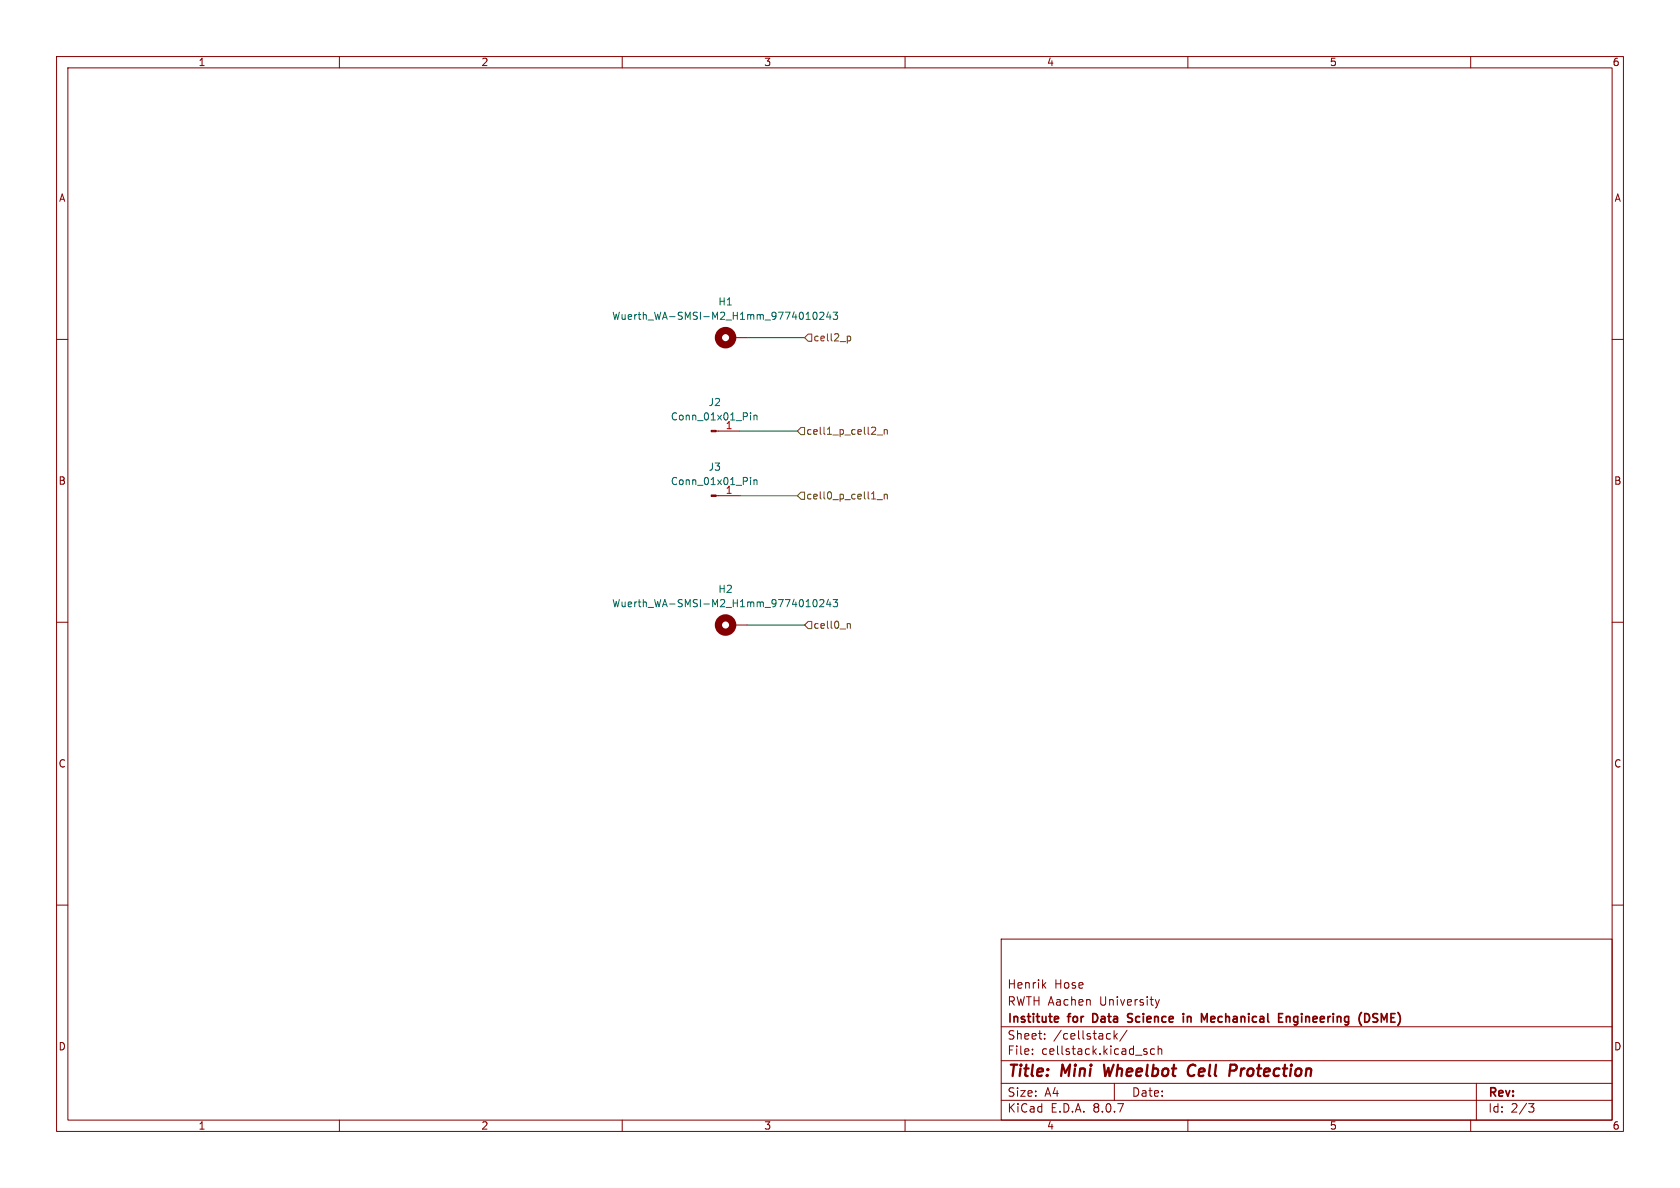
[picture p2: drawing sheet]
<svg xmlns="http://www.w3.org/2000/svg" width="297mm" height="210mm" viewBox="0 0 297 210" stroke-linecap="round" stroke-linejoin="round" font-family="sans-serif">
<g fill="none" stroke="#840000" stroke-width=".18">
<path d="M10 10h277v190h-277zM12 12h273v186h-273zM60 10v2M110 10v2M160 10v2M210 10v2M260 10v2M129.5 59.7h2.6M10 60h2M126.6 76.2h4.2M285 60h2M126.6 87.6h4.2"/>
<path d="M10 110h2M129.5 110.5h2.6M285 110h2M10 160h2M177 166h108v32h-108zM184.5 174.1l.4 .6M184.9 173.7l-.6 .6M204.2 176.7l.4 1M204.6 177.7l-.1 .4-.3 .1M205 176.7l-.4 1M285 160h2M60 198v2"/>
<path d="M110 198v2M160 198v2M177 194.5h108M177 191.5h108M177 187.5h108M177 181.5h108M182.5 186.3v.1M182.5 185.5v.1M184.7 183.6v.1M184.7 182.8v.1M195.9 182.7l.4 .1M196.3 183.6l-.4 .1"/>
<path d="M197 182.2v1.5M197 191.5v3M197.1 183.1l.4 .6M197.5 182.7l-.5 .6M199.2 182.1l-1.2 2M202.4 185.9l.3 .1 .1 .2-.2 .2h-.3M202.4 185.4l.3 .1M204.1 185.5l-.4-.1-.3 .3v.4l.1 .2h.6M204.7 185.5l.3-.1 .3 .1 .1 .9M204.7 184.9v1.5M210 198v2M260 198v2"/>
<path d="M261 191.5v6.5M270.2 195.1h1l-.5 .6 .4 .1 .1 .5-.3 .3h-.4"/>
</g>
<path d="M195.2 188.2l.2 2 .6-1.4M211 188.2a1.13 1.13 0 0 0-1 .7 1.13 1.13 0 0 0 .3 1.2l.2 .1 .5-.1M217.6 188.2l.9 .1a.58 .58 0 0 1-.3 1h-.8" fill="none" stroke="#840000" stroke-width=".4"/>
<g fill="none" stroke="#840000" stroke-width=".3">
<path d="M186.6 179.7l.5 .1v.2l-.7 .2M193.6 179.2h-.4v1.5h.4M200.2 179.3l-.6-.1-.3 .3 .2 .3 .6 .2M209.2 179.2v.1M209.9 179.7v1M210.5 179.8l-.4-.1-.2 .1M214.6 179.7h-.3l-.2 .2v.7l.5 .1M226.1 179.2h.7M227.4 179.8l.2-.1 .4 .1 .1 .9M227.4 179.7v1M241.6 179.2a.81 .81 0 0 1 .5 .7 .81 .81 0 0 1-.5 .8M243.3 179.2h-.3l-.3 .3 .1 .3 .5 .2"/>
<path d="M187.1 180.6l-.5 .1M199.3 180.6h.8M214.8 180l-.7 .2M226.1 180.7h.7M242.7 180.6l.6 .1"/>
</g>
<g fill="#840000" stroke="#840000" stroke-width=".18">
<path d="M125.7 76.1h.9v.2h-.9z"/>
<path d="M125.7 87.5h.9v.3h-.9z"/>
</g>
<g fill="none" stroke="#006464" stroke-width=".18">
<path d="M142.5 56.5h.7M143.8 55.3l.2-.1a.68 .68 0 0 1 .5 .6 .68 .68 0 0 1-.5 .7l-.2-.2-.1-.3zM144.9 55.3l.5-.1 .3 .4-.8 .9h.8M146.4 55.1l-.3 .9h.8M146.7 55.6v.9M147.3 55.2h.8l-.4 .5 .3 .1v.5l-.2 .2-.5-.2M132.7 73v.1M132.7 73.4v.8M133.3 73.4v.8M133.3 73.5l.2-.1 .3 .1v.7M132.7 84.4v.1M132.7 84.8v.9"/>
<path d="M133.3 84.8v.9M133.3 84.9l.2-.1 .3 .1v.8M142.5 107.3h.7M143.8 106.1l.2-.1a.68 .68 0 0 1 .5 .6 .68 .68 0 0 1-.5 .7l-.2-.2-.1-.3zM144.9 106.1l.5-.1 .3 .4-.8 .9h.8M146.4 105.9l-.3 .9h.8M146.7 106.4v.9M147.3 106h.8l-.4 .5 .3 .1v.5l-.2 .2-.5-.2"/>
</g>
<g fill="none" stroke="#840000" stroke-width="1.3">
<circle cx="128.3" cy="59.7" r="1.27"/>
<circle cx="128.3" cy="110.5" r="1.27"/>
</g>
<path d="M142.9 59.1h.6v1.2h-.6l-.7-.6zM149.8 59.5l.4-.1 .2 .3-.1 .5h-.5M141.6 75.6h.6v1.2h-.6l-.6-.6zM155 76.9h1M156.3 75.9v.9M156.3 76.1l.2-.2 .3 .1 .1 .8M141.6 87h.6v1.3h-.6l-.6-.7zM155 88.3h1M156.3 87.4v.8M156.3 87.5l.2-.1h.3l.1 .8M142.9 109.9h.6v1.2h-.6l-.7-.6zM149.8 110.3l.2-.1 .3 .1v.8" fill="none" stroke="#725600" stroke-width=".18"/>
<path d="M132.1 59.7h10.1M130.8 76.2h10.2M130.8 87.6h10.2M132.1 110.5h10.1" fill="none" stroke="#009600" stroke-width=".18"/>
<g font-size="2.8" fill="#840000">
<text x="178" y="190.9">Title:</text>
<text x="187.7" y="190.9">Mini</text>
<text x="196" y="190.9">Wheelbot</text>
<text x="211.6" y="190.9">Cell</text>
<text x="219.8" y="190.9">Protection</text>
</g>
<g font-size="2.1" fill="#840000">
<text x="178" y="178">RWTH Aachen</text>
<text x="178" y="175">Henrik</text>
<text x="186.4" y="175">Hose</text>
<text x="194.5" y="178">University</text>
<text x="178" y="184">Sheet:</text>
<text x="178" y="181.2">Institute</text>
<text x="186.2" y="184">/cellstack/</text>
<text x="189" y="181.2">for</text>
<text x="193.8" y="181.2">Data</text>
<text x="200.7" y="181.2">Science</text>
<text x="211" y="181.2">in</text>
<text x="214.9" y="181.2">Mechanical</text>
<text x="229.1" y="181.2">Engineering</text>
<text x="243.9" y="181.2">(DSME)</text>
<text x="178" y="186.7">File:</text>
<text x="184.1" y="186.7">cellstack.kicad_sch</text>
<text x="178" y="196.9">KiCad</text>
<text x="178" y="194.1">Size:</text>
<text x="184.7" y="194.1">A4</text>
<text x="185.7" y="196.9">E.D.A.</text>
<text x="193.3" y="196.9">8.0.7</text>
<text x="200" y="194.1">Date:</text>
<text x="263" y="194.3">Rev:</text>
<text x="263" y="196.9">Id:</text>
<text x="267.1" y="196.9">2/3</text>
</g>
<g font-size="1.8" fill="#840000">
<text x="35" y="11.9">1</text>
<text x="85" y="11.9">2</text>
<text x="135" y="11.9">3</text>
<text x="185" y="11.9">4</text>
<text x="235" y="11.9">5</text>
<text x="285" y="11.9">6</text>
<text x="10.3" y="35.9">A</text>
<text x="285.3" y="35.9">A</text>
<text x="10.3" y="85.9">B</text>
<text x="285.3" y="85.9">B</text>
<text x="10.3" y="135.9">C</text>
<text x="285.3" y="135.9">C</text>
<text x="10.3" y="185.9">D</text>
<text x="285.3" y="185.9">D</text>
<text x="35" y="199.9">1</text>
<text x="85" y="199.9">2</text>
<text x="135" y="199.9">3</text>
<text x="185" y="199.9">4</text>
<text x="235" y="199.9">5</text>
<text x="285" y="199.9">6</text>
</g>
<g font-size="1.8" fill="#006464">
<text x="108.1" y="56.7">Wuerth_WA-SMSI-M2_H1mm_9774010243</text>
<text x="126.9" y="54.2">H1</text>
<text x="125.2" y="72">J2</text>
<text x="118.5" y="74.5">Conn_01x01_Pin</text>
<text x="128.2" y="75.9">1</text>
<text x="125.2" y="83.4">J3</text>
<text x="118.5" y="86">Conn_01x01_Pin</text>
<text x="128.2" y="87.4">1</text>
<text x="108.1" y="107.5">Wuerth_WA-SMSI-M2_H1mm_9774010243</text>
<text x="126.9" y="105">H2</text>
</g>
<g font-size="1.8" fill="#725600">
<text x="143.7" y="60.6">cell2_p</text>
<text x="142.4" y="77.1">cell1_p_cell2_n</text>
<text x="142.4" y="88.5">cell0_p_cell1_n</text>
<text x="143.7" y="111.4">cell0_n</text>
</g>
</svg>
